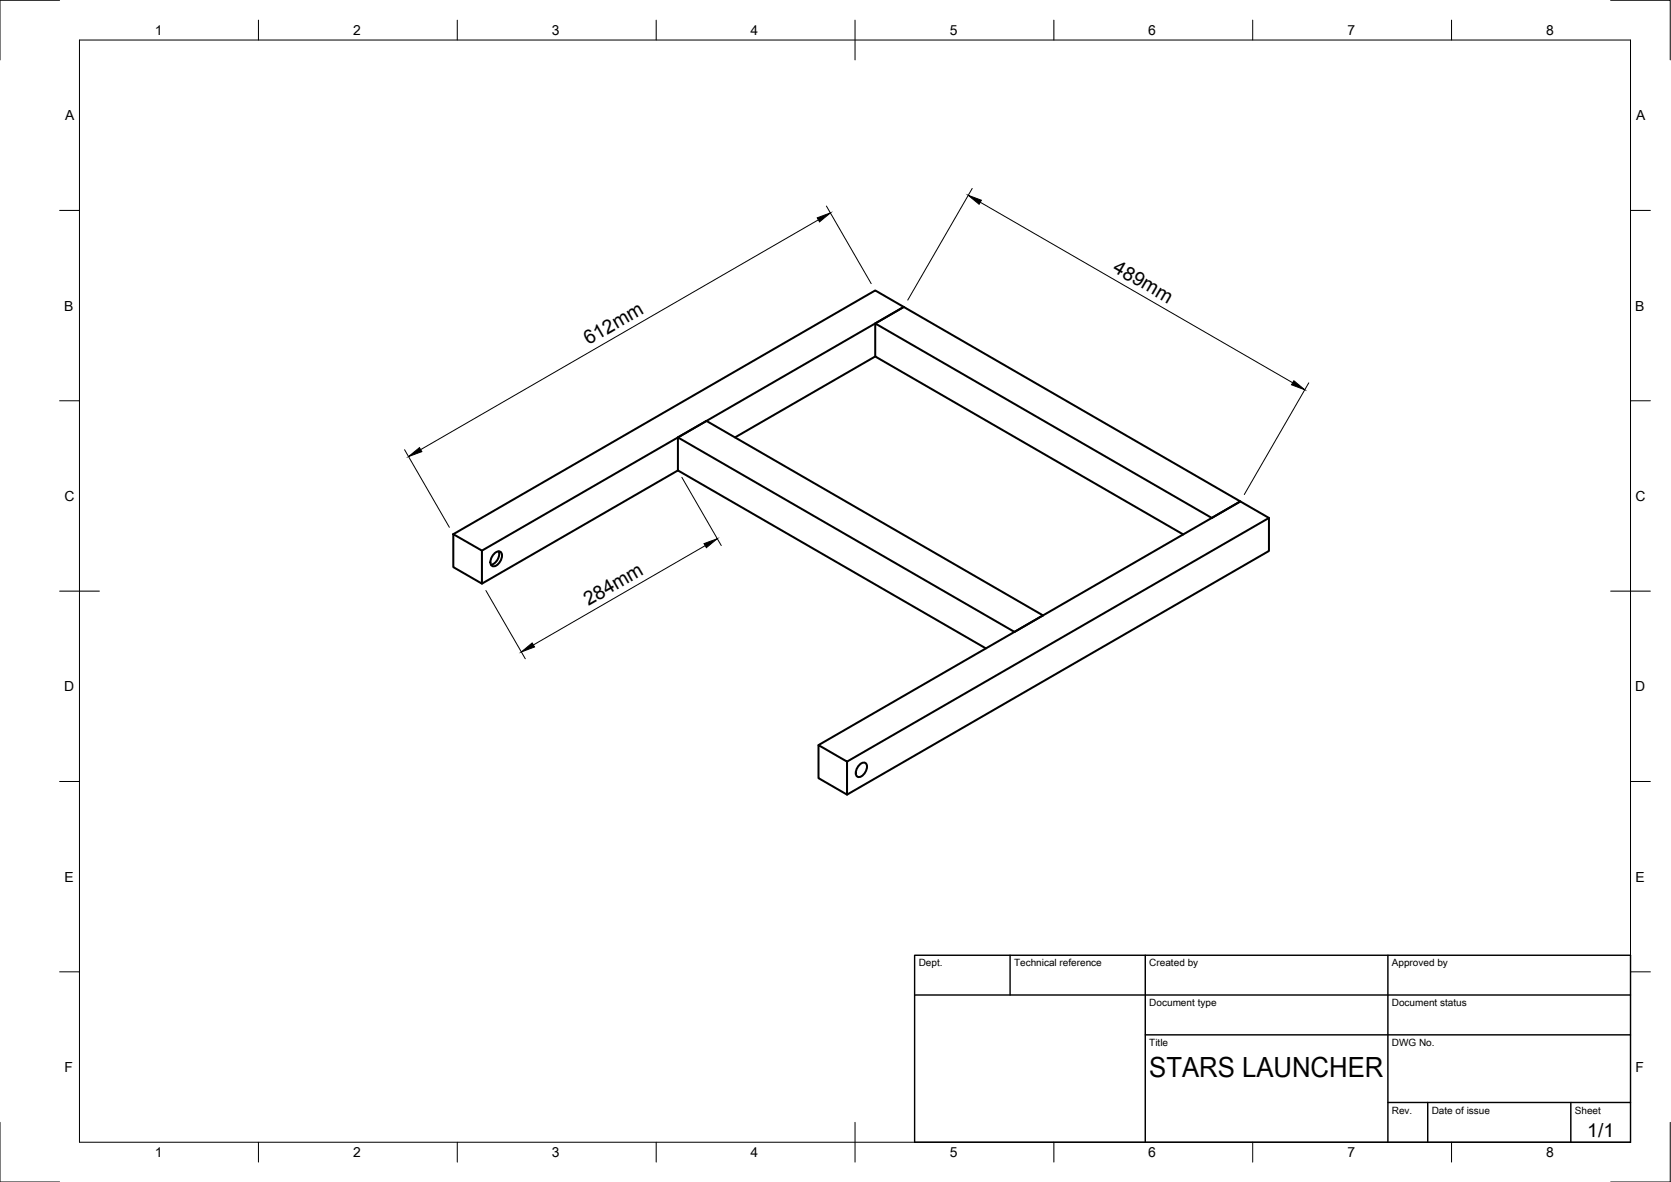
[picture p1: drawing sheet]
<svg xmlns="http://www.w3.org/2000/svg" width="420mm" height="297mm" viewBox="0 0 420 297" stroke-linecap="round" stroke-linejoin="round" font-family="sans-serif">
<!-- layer: Visible -->
<g fill="none" stroke="#000" stroke-width=".51">
<path d="M220.1 81.3l7.1-4.2 84.7 48.9-7.2 4.2-84.6-48.9v8.3l77.4 44.7M220.1 89.6l-35.3 20.3M170.5 109.9l84.6 48.9 7.2-4.1-84.7-48.9-7.1 4.1v8.3M170.5 118.2l-49.3 28.5M170.5 118.2l77.4 44.7M114 134.2l7.2 4.2v8.3l-7.2-4.2zM114 134.2l106.1-61.2 7.1 4.1-106 61.3M124.4 139a1.04 1.04 0 0 1 1.4-.3 1.04 1.04 0 0 1 .4 1.4l-.4 .9a1.68 1.68 0 0 1-2.2 1.1 2.47 2.47 0 0 1 .8-3.1zM125.4 138.6a2.78 2.78 0 0 1-1.9 3.3M319.1 130.2v8.3l-106.1 61.2M205.8 187.2l7.2 4.2v8.3l-7.2-4.2zM205.8 187.2l106.1-61.2 7.2 4.2-106.1 61.2"/>
<path d="M216.2 192.1a1 1 0 0 1 1.4-.4 1 1 0 0 1 .4 1.4l-.4 .9a1.63 1.63 0 0 1-2.2 1.1 2.4 2.4 0 0 1 .8-3z"/>
</g>
<!-- layer: Border -->
<g fill="none" stroke="#000" stroke-width=".25">
<path d="M15 .1h-15v15M20 10.1h390v276.9h-390zM65 5.1v5M115 5.1v5M165 5.1v5M215 5.1v10M265 5.1v5M315 5.1v5M365 5.1v5M405 .1h15v15M15 52.9h5M410 52.9h5"/>
<path d="M15 100.7h5M410 100.7h5M15 148.6h10M405 148.6h10M15 196.4h5M410 196.4h5M15 244.2h5M410 244.2h5M0 282.1v14.9h15M65 287v5M115 287v5M165 287v5"/>
<path d="M215 282.1v9.9M265 287v5M315 287v5M365 287v5M420 282.1v14.9h-15"/>
</g>
<!-- layer: TitleBlock -->
<path d="M230 240.1h180v46.9h-180zM230 250h180M254 240.1v9.9M288 240.1v46.9M349 240.1v46.9M288 260.1h122M349 277.1h61M359 277.1v9.9M395 277.1v9.9" fill="none" stroke="#000" stroke-width=".36"/>
<!-- layer: Dimensions -->
<path d="M205.8 55.3l-100 57.7M207.8 51.8l11.3 19.5M244.5 47.4l-16.3 28M246.5 50.8l78.5 45.4M329.1 96.2l-16.2 28.1M101.7 113l11.3 19.5M171.4 120l10 17.1M177.3 137.1l-43.2 25M122.2 148.4l9.9 17.2" fill="none" stroke="#000" stroke-width=".25"/>
<path d="M205.5 54.7l3.3-1.2-2.7 2.3zM243.4 49.1l3.4 1.2-.6 1zM325.3 95.7l2.8 2.2-3.4-1.2zM102.7 114.7l2.8-2.2 .6 1zM177 136.6l3.3-1.2-2.7 2.2zM131.1 163.8l2.7-2.2 .6 1z" fill="#000" stroke="#000" stroke-width=".25"/>
<text font-size="7" x="289" y="270.6">STARS LAUNCHER</text>
<g font-size="4.9">
<text x="279.6" y="68.2" transform="rotate(30 279.6 68.2)">489mm</text>
<text x="148" y="86.8" transform="rotate(-30 148 86.8)">612mm</text>
<text x="148" y="152.3" transform="rotate(-30 148 152.3)">284mm</text>
<text x="399.1" y="285.7">1/1</text>
</g>
<g font-size="3.5">
<text x="39" y="8.8">1</text>
<text x="88.8" y="8.8">2</text>
<text x="138.8" y="8.8">3</text>
<text x="188.7" y="8.8">4</text>
<text x="238.8" y="8.8">5</text>
<text x="288.7" y="8.8">6</text>
<text x="338.8" y="8.8">7</text>
<text x="388.8" y="8.8">8</text>
<text x="16.4" y="30.2">A</text>
<text x="411.4" y="30.2">A</text>
<text x="16.2" y="78">B</text>
<text x="411.2" y="78">B</text>
<text x="16.2" y="125.9">C</text>
<text x="411.2" y="125.9">C</text>
<text x="16.2" y="173.7">D</text>
<text x="411.2" y="173.7">D</text>
<text x="16.2" y="221.6">E</text>
<text x="411.2" y="221.6">E</text>
<text x="16.2" y="269.4">F</text>
<text x="411.2" y="269.4">F</text>
<text x="39" y="290.8">1</text>
<text x="88.8" y="290.8">2</text>
<text x="138.8" y="290.8">3</text>
<text x="188.7" y="290.8">4</text>
<text x="238.8" y="290.8">5</text>
<text x="288.7" y="290.8">6</text>
<text x="338.8" y="290.8">7</text>
<text x="388.8" y="290.8">8</text>
</g>
<g font-size="2.5">
<text x="231" y="242.9">Dept.</text>
<text x="255" y="242.9">Technical reference</text>
<text x="289" y="242.9">Created by</text>
<text x="350" y="242.9">Approved by</text>
<text x="289" y="252.8">Document type</text>
<text x="350" y="252.8">Document status</text>
<text x="289" y="262.9">Title</text>
<text x="350" y="262.9">DWG No.</text>
<text x="350" y="279.9">Rev.</text>
<text x="360" y="279.9">Date of issue</text>
<text x="396" y="279.9">Sheet</text>
</g>
</svg>
